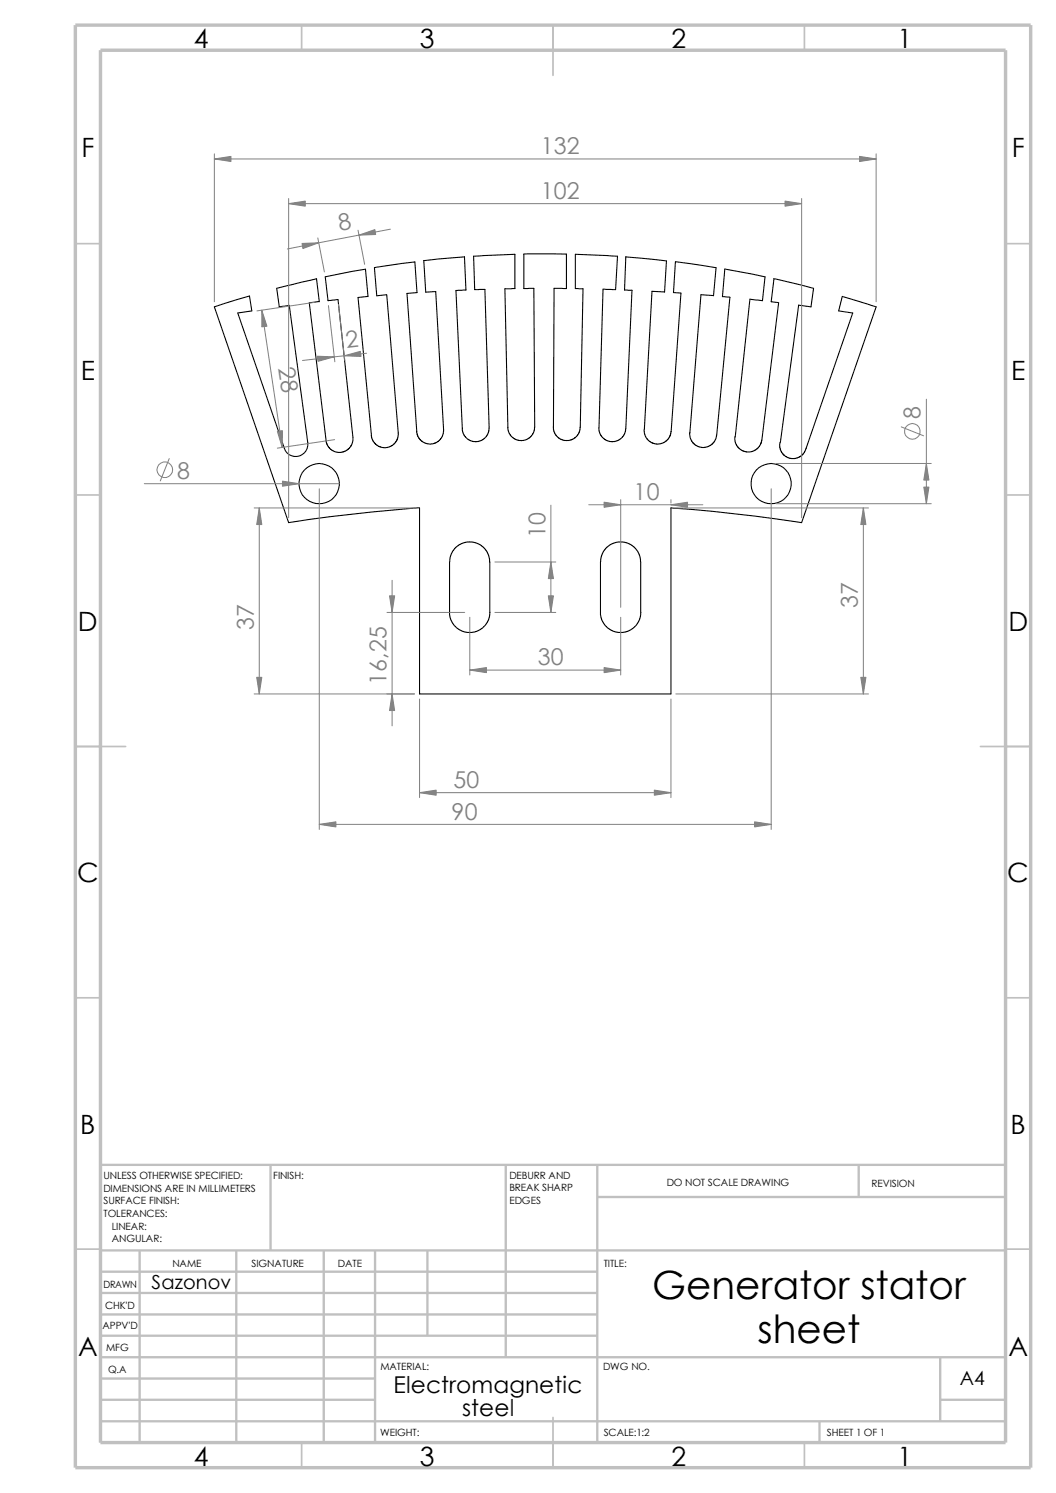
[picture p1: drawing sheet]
<svg xmlns="http://www.w3.org/2000/svg" width="210mm" height="297mm" viewBox="0 0 210 297" stroke-linecap="round" stroke-linejoin="round" font-family="sans-serif">
<g fill="none" stroke="#c0c0c0" stroke-width=".34">
<path d="M60 5v5M110 5v10M160 5v5M15 48.5h5M200 48.5h5M15 98.5h5M200 98.5h5M15 148.5h10M195 148.5h10M15 198.5h5M200 198.5h5M15 248.5h5"/>
<path d="M200 248.5h5M60 287v5M110 282v10M160 287v5"/>
</g>
<g fill="none" stroke="#c0c0c0" stroke-width=".47">
<path d="M53.8 231.7v17.1M100.6 231.7v38.3M118.8 231.7v55.3M118.8 238.1h81.2M170.8 231.7v6.4M200 231.7h-180v55.3M20 253h98.8M20 257.2h98.8M20 248.8h180M27.8 248.8v38.2M47 248.8v38.2M64.4 248.8v38.2"/>
<path d="M74.6 248.8v38.2M85 248.8v16.9M20 270h180M20 274.2h54.6M20 278.5h54.6M20 261.5h98.8M20 265.7h98.8M187 270v12.7M187 278.5h13M20 282.7h180M163 282.7v4.3"/>
</g>
<path d="M15 5h190v287h-190zM20 10h180v277h-180z" fill="none" stroke="#c0c0c0" stroke-width=".68" stroke-linecap="butt"/>
<g fill="none" stroke="#000" stroke-width=".21">
<path d="M73.2 59l-2 .2 2.7 27.4M73.2 59l-.5-5.4-8 1.5 .5 4.7 2-.2 3 27.4-.1 1.1-.5 .9-.8 .7-1 .3-1-.1-1-.5-.6-.8-.4-1-3.3-27.4 2-.2M76.9 58.6l-2 .2-.4-5.5 8-1.2 .4 6.1-2 .2 2 27.5M76.9 58.7l2.3 27.9-.3 1-.6 .8-.8 .5-.7 .2-1.2-.2-.9-.5-.5-.7-.4-1.1M84.2 51.9l8.2-.8 .3 6.6-2 .1 1.2 27.5M84.3 51.9l.4 6.2 2-.1 1.5 27.8-.2 .9-.6 .9-.7 .5-1 .2-1.2-.2-.9-.6-.5-.7-.3-.9M124.4 51.1l8.1 .8-.3 6.2M124.5 51.1l-.3 6.6h1.5l-1.3 28-.4 1-.6 .6-.6 .4-1.1 .2-1.4-.4-.6-.6-.4-.7-.2-1.1M132.2 58.1l-2.5-.1-1.6 27.5M134.3 52.1l8.1 1.2-.5 5.5M134.3 52.1l-.4 6.1 1.5 .1M135.4 58.3l-2 28.1-.4 .8-.8 .8-.9 .3h-1l-1.1-.5-.5-.5-.5-1-.1-.8"/>
<path d="M144.1 53.6l-.4 5.4 1.5 .1-2.7 27.5-.4 1.2-.5 .6-1.1 .5-.9 .1-1.2-.4-.6-.5-.6-1.1v-.9l2.2-27.5 2.5 .2M144.1 53.5l8 1.6-.5 4.7-2.5-.3-2.9 27.5M153.9 55.5l7.9 1.9-.5 3.6-2.5-.3-3.6 27.4M153.9 55.5l-.5 4.5 1.4 .2M63.5 60l-.6-4.5-7.9 1.9 .5 3.6 2-.3 3.7 27.4a2.4 2.4 0 0 1-1.8 2.7 2.4 2.4 0 0 1-2.8-1.6l-9.3-26.9 2.8-.5-.5-2.9-7 2.1 14.8 43 8.3-1.2 17.7-1.8M154.9 60.2l-3.5 27.8-.4 .8-.8 .7-.8 .4h-1.1l-1-.4-.7-.7-.4-.8-.1-1.1M101 85l.2 1 .5 .8 .9 .7 1.1 .2 1-.2 .8-.5 .6-1 .2-1-.1-27.6h-2v-6.9h5.8h2.6v6.9h-2.4l-.2 27.6 .2 1 .6 .8 .9 .7 1 .2 .8-.2 .9-.4 .8-1.1 .2-1 .6-27.6h-1.6v-6.8l8.4 .4-.4 6.6-2.5-.1-.8 27.6M101 85l-.6-27.6h2v-6.8l-8.2 .4 .2 6.6h2l.9 27.7-.2 .9-.4 .7-.6 .6-1.4 .4-1.1-.2-.7-.4-.8-1.1-.2-.9M155.1 88v.9l.3 1.1 .9 .8 .8 .4h1l1-.4 .6-.5 .5-.7 9.4-27.3-2.8-.5 .7-2.8 6.7 2-14.8 43M83.4 101v37h50v-37l8.3 .7 8.3 1 9.4 1.3M97.4 121.8v-10l-.2-1.4-.8-1.2-.6-.7-.8-.4-1.6-.3-1.4 .2-.9 .5-.9 .9-.5 1-.2 .9-.1 11 .2 .9 .7 1.1 1.1 1 1.2 .5h1.6l1.2-.5 1.2-1 .6-1.1 .3-1.4M127.4 121.8v-10l-.2-1.4-.8-1.2-.6-.7-.8-.4-1.6-.3-1.4 .2-.9 .5-.9 .9-.5 1-.2 .9-.1 11 .2 .9 .7 1.1 1.1 1 1.2 .5h1.6l1.2-.5 1.2-1 .6-1.1 .3-1.4"/>
<circle cx="63.5" cy="96.2" r="4"/>
<circle cx="153.4" cy="96.2" r="4"/>
</g>
<g fill="none" stroke="#808080" stroke-width=".2">
<path d="M42.6 31.6h131.6M42.6 30.6v29.4M57.4 39.5v63.5M159.4 39.5v63.5M174.2 30.6v29.4M57.4 40.5h102M63.2 47.3l1.3 6.8M71.2 45.8l1.3 6.8M77.6 45.6l-20.5 3.9M52.1 61.7l4 27.3M62.5 60.2l-11.4 1.6M65.3 60.8l1.3 11.2"/>
<path d="M67.3 60.6l1.3 11.2M72.9 70.3l-12.7 1.4M184.2 79.4v20.8M28.7 96.2h38.8M33.7 91.2l-1.8 4.5M63.5 97.2v67.8M66.5 87.5l-11.3 1.7M123.4 99.4v21.4M133.4 99.4v.7M153.4 97.2v67.8M154.3 92.2h30.9M179.2 84.9l4.5 1.8"/>
<path d="M50.5 101h31.9M51.6 101v37M78 115.4v29M98.4 111.8h12.1M109.6 100.5v21.3M117.1 100.4h22.7M134.4 101h38.3M154.3 100.2h30.9M171.7 101v37M50.5 138h31.9M77 121.8h15.4M83.4 139.1v19.6"/>
<path d="M93.4 133.3h30M93.4 122.8v11.5M98.4 121.8h12.1M123.4 122.8v11.5M133.4 139.1v19.6M134.4 138h38.3M83.4 157.7h50M63.5 164h89.9"/>
<circle cx="32.8" cy="93.5" r="1.55"/>
<circle cx="181.4" cy="85.8" r="1.57"/>
</g>
<g fill="#808080" stroke="#808080" stroke-width=".2">
<path d="M57.4 40.5l3.3-.5v1z"/>
<path d="M156.1 40l3.3 .5-3.3 .5z"/>
<path d="M171.2 134.7h1l-.5 3.3z"/>
<path d="M71.4 46.8l3.1-1.1 .2 1z"/>
<path d="M171.7 101l.5 3.4h-1z"/>
<path d="M60.1 48.4l3.3-.1-3.2 1.1z"/>
<path d="M52.1 61.7l1 3.2-1 .1z"/>
<path d="M56.2 95.7l3.3 .5-3.3 .5z"/>
<path d="M55.2 85.8l1-.1-.1 3.3z"/>
<path d="M150.1 163.5l3.3 .5-3.3 .5z"/>
<path d="M63.5 164l3.3-.5v1z"/>
<path d="M68.5 70.8l3.2-.9 .1 1z"/>
<path d="M63.1 70.9l3.4 .1-3.3 .9z"/>
<path d="M130.1 157.2l3.3 .5-3.3 .5z"/>
<path d="M83.4 157.7l3.3-.5v1z"/>
<path d="M93.4 133.3l3.3-.5v1z"/>
<path d="M120.1 132.8l3.3 .5-3.3 .5z"/>
<path d="M78 138l.5 3.4h-1z"/>
<path d="M77.5 118.5h1l-.5 3.3z"/>
<path d="M133.4 100.4l3.3-.5v1z"/>
<path d="M120.1 99.9l3.3 .5-3.3 .5z"/>
<path d="M51.1 134.7h1l-.5 3.3z"/>
<path d="M51.6 101l.5 3.4h-1z"/>
<path d="M42.6 31.6l3.3-.5v1z"/>
<path d="M170.9 31.1l3.3 .5-3.3 .5z"/>
<path d="M183.7 96.9h1l-.5 3.3z"/>
<path d="M184.2 92.2l.5 3.3h-1z"/>
<path d="M109.1 118.5h1l-.5 3.3z"/>
<path d="M109.6 111.8l.5 3.3h-1z"/>
</g>
<g font-size="7.7">
<text x="129.7" y="258.4">Generator stator</text>
<text x="150.7" y="267.2">sheet</text>
</g>
<g font-size="5.3">
<text x="38.5" y="9.6">4</text>
<text x="83.5" y="9.6">3</text>
<text x="133.5" y="9.6">2</text>
<text x="178.5" y="9.6">1</text>
<text x="16.2" y="31.3">F</text>
<text x="201.2" y="31.3">F</text>
<text x="16" y="75.6">E</text>
<text x="201.1" y="75.6">E</text>
<text x="15.5" y="125.6">D</text>
<text x="200.6" y="125.6">D</text>
<text x="15.3" y="175.6">C</text>
<text x="200.3" y="175.6">C</text>
<text x="16" y="225.6">B</text>
<text x="201" y="225.6">B</text>
<text x="15.5" y="269.8">A</text>
<text x="200.5" y="269.8">A</text>
<text x="38.5" y="291.6">4</text>
<text x="83.5" y="291.6">3</text>
<text x="133.5" y="291.6">2</text>
<text x="178.5" y="291.6">1</text>
</g>
<g font-size="4.6" fill="#808080">
<text x="107.5" y="30.7">132</text>
<text x="107.5" y="39.6">102</text>
<text x="67.6" y="46" transform="rotate(-11 67.6 46)">8</text>
<text x="68.9" y="69.2" transform="rotate(-6 68.9 69.2)">2</text>
<text x="55.4" y="73.2" transform="rotate(81 55.4 73.2)">28</text>
<text x="183.1" y="83.3" transform="rotate(-90 183.1 83.3)">8</text>
<text x="35.3" y="95.3">8</text>
<text x="126" y="99.5">10</text>
<text x="108.5" y="107" transform="rotate(-90 108.5 107)">10</text>
<text x="50.5" y="125.3" transform="rotate(-90 50.5 125.3)">37</text>
<text x="170.6" y="121" transform="rotate(-90 170.6 121)">37</text>
<text x="76.9" y="136.2" transform="rotate(-90 76.9 136.2)">16,25</text>
<text x="106.9" y="132.4">30</text>
<text x="90.2" y="156.8">50</text>
<text x="89.8" y="163.1">90</text>
</g>
<g font-size="4.6">
<text x="78.3" y="277.1">Electromagnetic</text>
<text x="91.9" y="281.6">steel</text>
</g>
<g font-size="3.9">
<text x="30.1" y="256.4">Sazonov</text>
<text x="190.9" y="275.5">A4</text>
</g>
<g font-size="2">
<text x="20.6" y="234.6">UNLESS OTHERWISE SPECIFIED:</text>
<text x="20.6" y="237.1">DIMENSIONS ARE IN MILLIMETERS</text>
<text x="20.6" y="239.6">SURFACE FINISH:</text>
<text x="54.4" y="234.6">FINISH:</text>
<text x="101.3" y="237">BREAK SHARP</text>
<text x="101.3" y="239.5">EDGES</text>
<text x="101.3" y="234.5">DEBURR AND</text>
<text x="132.6" y="236">DO NOT SCALE DRAWING</text>
<text x="173.3" y="236.2">REVISION</text>
<text x="20.6" y="242.1">TOLERANCES:</text>
<text x="22.2" y="244.6">LINEAR:</text>
<text x="22.2" y="247.1">ANGULAR:</text>
<text x="50" y="252">SIGNATURE</text>
<text x="67.2" y="252">DATE</text>
<text x="120.1" y="252">TITLE:</text>
<text x="20.6" y="256.2">DRAWN</text>
<text x="34.3" y="252.1">NAME</text>
<text x="20.9" y="260.4">CHK'D</text>
<text x="20.4" y="264.5">APPV'D</text>
<text x="21.1" y="268.8">MFG</text>
<text x="21.5" y="273.1">Q.A</text>
<text x="75.6" y="272.5">MATERIAL:</text>
<text x="119.9" y="272.5">DWG NO.</text>
<text x="75.6" y="285.6">WEIGHT:</text>
<text x="120.1" y="285.6">SCALE:1:2</text>
<text x="164.5" y="285.6">SHEET 1 OF 1</text>
</g>
</svg>
